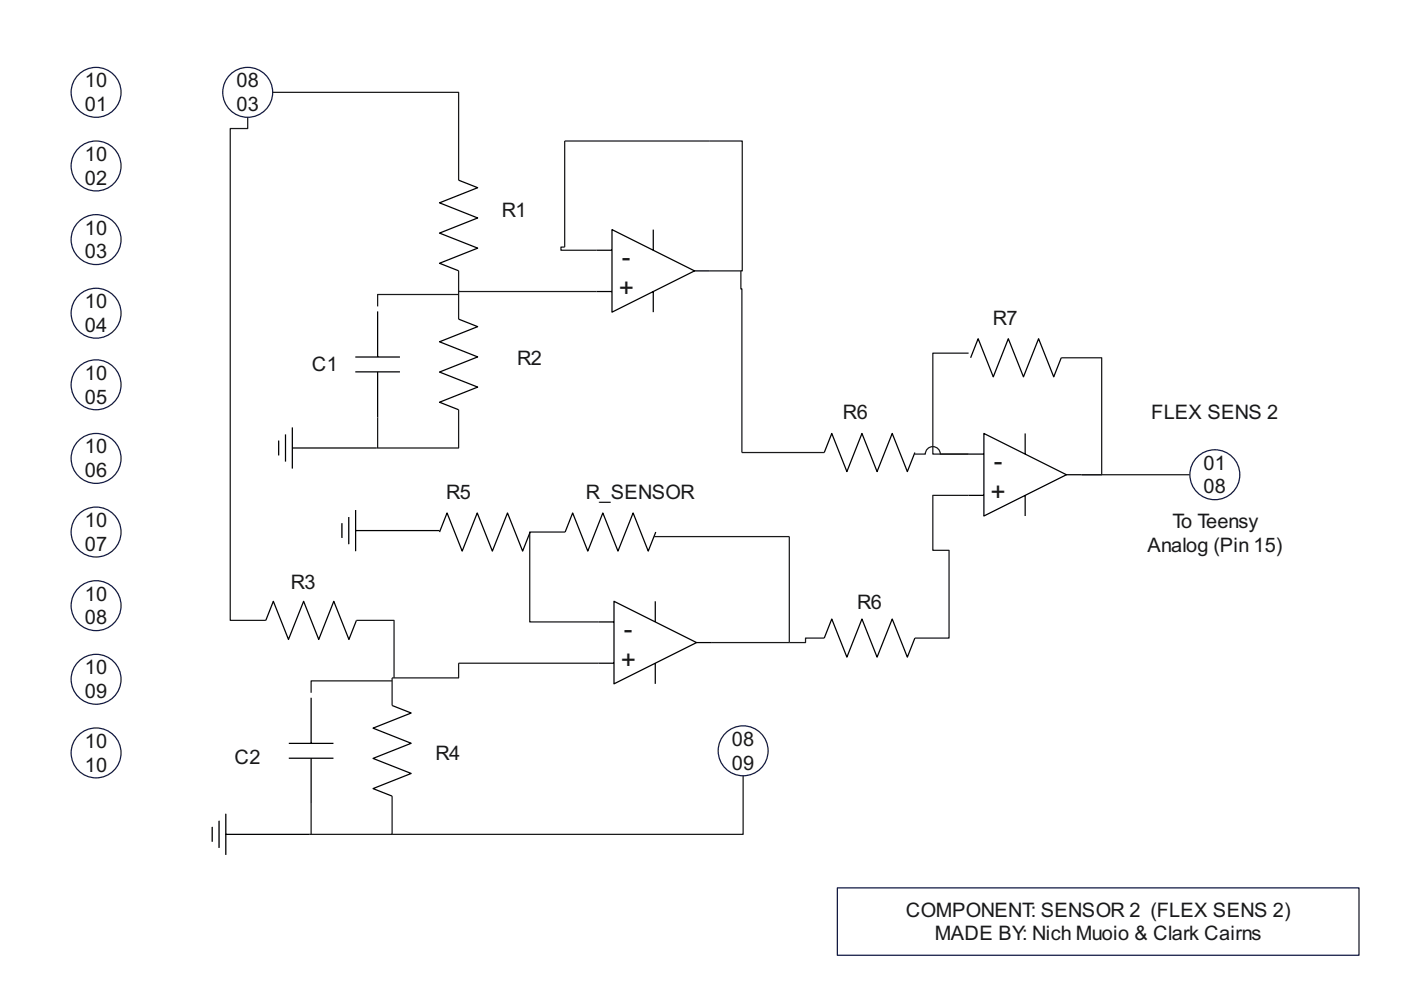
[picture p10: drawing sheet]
<svg xmlns="http://www.w3.org/2000/svg" width="297mm" height="210mm" viewBox="0 0 297 210" stroke-linecap="round" stroke-linejoin="round" font-family="sans-serif">
<circle cx="20.4" cy="19.6" r="5.3" fill="none" stroke="#101843" stroke-width=".26"/>
<circle cx="20.4" cy="35.2" r="5.3" fill="#fff"/>
<circle cx="20.4" cy="35.2" r="5.3" fill="none" stroke="#101843" stroke-width=".26"/>
<circle cx="20.4" cy="50.8" r="5.3" fill="#fff"/>
<circle cx="20.4" cy="50.8" r="5.3" fill="none" stroke="#101843" stroke-width=".26"/>
<circle cx="20.4" cy="66.4" r="5.3" fill="#fff"/>
<circle cx="20.4" cy="66.4" r="5.3" fill="none" stroke="#101843" stroke-width=".26"/>
<circle cx="20.4" cy="81.6" r="5.3" fill="#fff"/>
<circle cx="20.4" cy="81.6" r="5.3" fill="none" stroke="#101843" stroke-width=".26"/>
<circle cx="20.4" cy="97.2" r="5.3" fill="#fff"/>
<circle cx="20.4" cy="97.2" r="5.3" fill="none" stroke="#101843" stroke-width=".26"/>
<circle cx="20.4" cy="112.8" r="5.3" fill="#fff"/>
<circle cx="20.4" cy="112.8" r="5.3" fill="none" stroke="#101843" stroke-width=".26"/>
<circle cx="20.4" cy="128.4" r="5.3" fill="#fff"/>
<circle cx="20.4" cy="128.4" r="5.3" fill="none" stroke="#101843" stroke-width=".26"/>
<circle cx="20.4" cy="144" r="5.3" fill="#fff"/>
<circle cx="20.4" cy="144" r="5.3" fill="none" stroke="#101843" stroke-width=".26"/>
<circle cx="20.4" cy="159.6" r="5.3" fill="#fff"/>
<circle cx="20.4" cy="159.6" r="5.3" fill="none" stroke="#101843" stroke-width=".26"/>
<path d="M177.5 188.3h110.6v14.2h-110.6z" fill="#fff"/>
<path d="M177.5 188.3h110.6v14.2h-110.6z" fill="none" stroke="#101843" stroke-width=".26"/>
<path d="M129.8 48.7v17.5l17.5-8.8zM126.5 53.1h3.3zM126.5 61.8h3.3zM147.3 57.4h3.2zM138.5 48.7v4.4zM138.5 61.8v4.4z" fill="#fff"/>
<path d="M126.5 53.1h3.3M129.8 48.7l17.5 8.7-17.5 8.8zM138.5 48.7v4.4M147.3 57.4h3.2M126.5 61.8h3.3M138.5 61.8v4.4" fill="none" stroke="#000" stroke-width=".26"/>
<path d="M130.2 127.5v17.5l17.5-8.8zM126.9 131.9h3.3zM126.9 140.6h3.3zM147.7 136.2h3.2zM138.9 127.5v4.4zM138.9 140.6v4.4z" fill="#fff"/>
<path d="M126.9 131.9h3.3M130.2 127.5l17.5 8.7-17.5 8.8zM138.9 127.5v4.4M147.7 136.2h3.2M126.9 140.6h3.3M138.9 140.6v4.4" fill="none" stroke="#000" stroke-width=".26"/>
<path d="M208.6 91.9v17.5l17.5-8.7zM205.4 96.3h3.2zM205.4 105h3.2zM226.1 100.7h3.2zM217.4 91.9v4.4zM217.4 105v4.4z" fill="#fff"/>
<path d="M205.4 96.3h3.2M208.6 91.9l17.5 8.8-17.5 8.7zM217.4 91.9v4.4M205.4 105h3.2M217.4 105v4.4M226.1 100.7h3.2" fill="none" stroke="#000" stroke-width=".26"/>
<circle cx="52.5" cy="19.6" r="5.3" fill="#fff"/>
<circle cx="52.5" cy="19.6" r="5.3" fill="none" stroke="#101843" stroke-width=".26"/>
<g fill="none" stroke="#000" stroke-width=".26">
<path d="M97.2 38.2l4.1 1.6-8.1 3.2 8.1 3.2-8.1 3.2 8.1 3.2-8.1 3.2 4 1.6M75.3 75.7h9.5M75.3 78.8h9.5M80.1 66v9.7M80.1 78.8v9.7M97.2 67.7l4.1 1.6-8.1 3.2 8.1 3.2-8.1 3.2 8.1 3.2-8.1 3.2 4 1.6M205.8 75.9l1.6-4.1 3.2 8.1 3.2-8.1 3.2 8.1 3.2-8.1 3.2 8.1 1.6-4M59.1 93.4v3.2M60.5 92.1v5.8M62 95h17.8M62 90.6v8.7M174.8 95.9l1.6-4 3.2 8.1 3.1-8.1 3.3 8.1 3.2-8.1 3.2 8.1 1.6-4.1"/>
<path d="M72.5 110.9v3.2M74 109.6v5.8M75.4 112.5h17.8M75.4 108.1v8.7M93.2 112.8l1.6-4 3.2 8 3.2-8 3.2 8 3.2-8 3.2 8 1.6-4M119.8 112.8l1.6-4 3.2 8 3.2-8 3.2 8 3.2-8 3.2 8 1.6-4M56.4 131.5l1.6-4 3.2 8.1 3.2-8.1 3.2 8.1 3.2-8.1 3.2 8.1 1.6-4.1M174.8 135.3l1.6-4.1 3.2 8.1 3.1-8.1 3.3 8.1 3.2-8.1 3.2 8.1 1.6-4M61.2 157.6h9.5M66 147.9v9.7M83.1 149.6l4.1 1.6-8.1 3.2 8.1 3.2-8.1 3.2 8.1 3.2-8.1 3.2 4 1.6M45 175.3v3.2"/>
<path d="M46.4 174v5.8M47.9 176.9h17.8M47.9 172.5v8.8M61.2 160.8h9.5M66 160.8v9.6"/>
</g>
<g fill="none" stroke="#191919" stroke-width=".26">
<path d="M57.8 19.6h39.4v18.6M52.5 24.9v2.4h-3.7v104.2h7.6M97.2 57.4v4.4h29.3M126.5 53.1h-7.6v-.7h.8v-22.5h37.7v27.5h-6.9M157.1 57.4v3.9h.2v34.6h17.5M97.2 62.4h-17.1v2.6M97.2 61.6v6.1M205.4 74.9h-7.6v21.4h7.6h-6a1.59 1.59 0 0 0-1.6-1.6 1.59 1.59 0 0 0-1.6 1.6h-2.4M225 75.9h8.6v24.8h-4.3h23M80.1 88.5v6.5M97.2 86.9v8.1h-17.4M119.8 112.8h-7.5v19.1h14.6"/>
<path d="M138.7 113.8h28.6v22.4M205.4 105h-7.6v11.7h3.4v18.6h-7.2M75.6 131.5h7.9v12.2M150.9 136.2h16.4M174.8 135.3h-4v.9h-3.5M83.1 144.4h-17.1v2.5M126.9 140.6h-29.7v3.1h-14.1v5.9M66 170.4v6.5M83.1 168.8v8.1h-17.4"/>
</g>
<g fill="#000">
<path d="M62 90.6v8.7zM60.5 92.1v5.8zM59.1 93.4v3.2z"/>
<path d="M75.4 108.1v8.7zM74 109.6v5.8zM72.5 110.9v3.2z"/>
<path d="M47.9 172.5v8.8zM46.4 174v5.8zM45 175.3v3.2z"/>
</g>
<circle cx="157.6" cy="159.2" r="5.3" fill="#fff"/>
<circle cx="157.6" cy="159.2" r="5.3" fill="none" stroke="#101843" stroke-width=".26"/>
<path d="M157.6 164.5v12.4h-74.5" fill="none" stroke="#191919" stroke-width=".26"/>
<circle cx="257.6" cy="100.7" r="5.3" fill="#fff"/>
<circle cx="257.6" cy="100.7" r="5.3" fill="none" stroke="#101843" stroke-width=".26"/>
<g font-size="5.6" fill="#191919">
<text x="131.8" y="56.4">-</text>
<text x="131.2" y="63">+</text>
<text x="210.7" y="99.6">-</text>
<text x="210" y="106.2">+</text>
<text x="132.3" y="135.2">-</text>
<text x="131.6" y="141.8">+</text>
</g>
<g font-size="4.2" fill="#191919">
<text x="18" y="18.5">10</text>
<text x="18" y="23.5">01</text>
<text x="50.1" y="18.5">08</text>
<text x="50.1" y="23.5">03</text>
<text x="18" y="34.1">10</text>
<text x="18" y="39.2">02</text>
<text x="106.4" y="45.9">R1</text>
<text x="18" y="49.7">10</text>
<text x="18" y="54.8">03</text>
<text x="18" y="65.4">10</text>
<text x="18" y="70.4">04</text>
<text x="210.5" y="68.9">R7</text>
<text x="109.7" y="77.3">R2</text>
<text x="18" y="80.5">10</text>
<text x="66.1" y="78.7">C1</text>
<text x="18" y="85.6">05</text>
<text x="178.7" y="88.9">R6</text>
<text x="244.1" y="88.9">FLEX SENS 2</text>
<text x="18" y="96.1">10</text>
<text x="18" y="101.2">06</text>
<text x="255.2" y="99.6">01</text>
<text x="94.6" y="105.7">R5</text>
<text x="124.2" y="105.7">R_SENSOR</text>
<text x="255.2" y="104.6">08</text>
<text x="18" y="111.7">10</text>
<text x="248.6" y="112">To Teensy</text>
<text x="18" y="116.8">07</text>
<text x="243.3" y="117.1">Analog (Pin 15)</text>
<text x="61.7" y="124.8">R3</text>
<text x="18" y="127.4">10</text>
<text x="181.7" y="129.1">R6</text>
<text x="18" y="132.4">08</text>
<text x="18" y="143">10</text>
<text x="18" y="148">09</text>
<text x="18" y="158.6">10</text>
<text x="49.7" y="161.9">C2</text>
<text x="92.3" y="161.1">R4</text>
<text x="155.2" y="158.1">08</text>
<text x="18" y="163.6">10</text>
<text x="155.2" y="163.2">09</text>
<text x="192.1" y="194.3">COMPONENT: SENSOR 2 (FLEX SENS 2)</text>
<text x="198.2" y="199.4">MADE BY: Nich Muoio &amp; Clark Cairns</text>
</g>
</svg>
